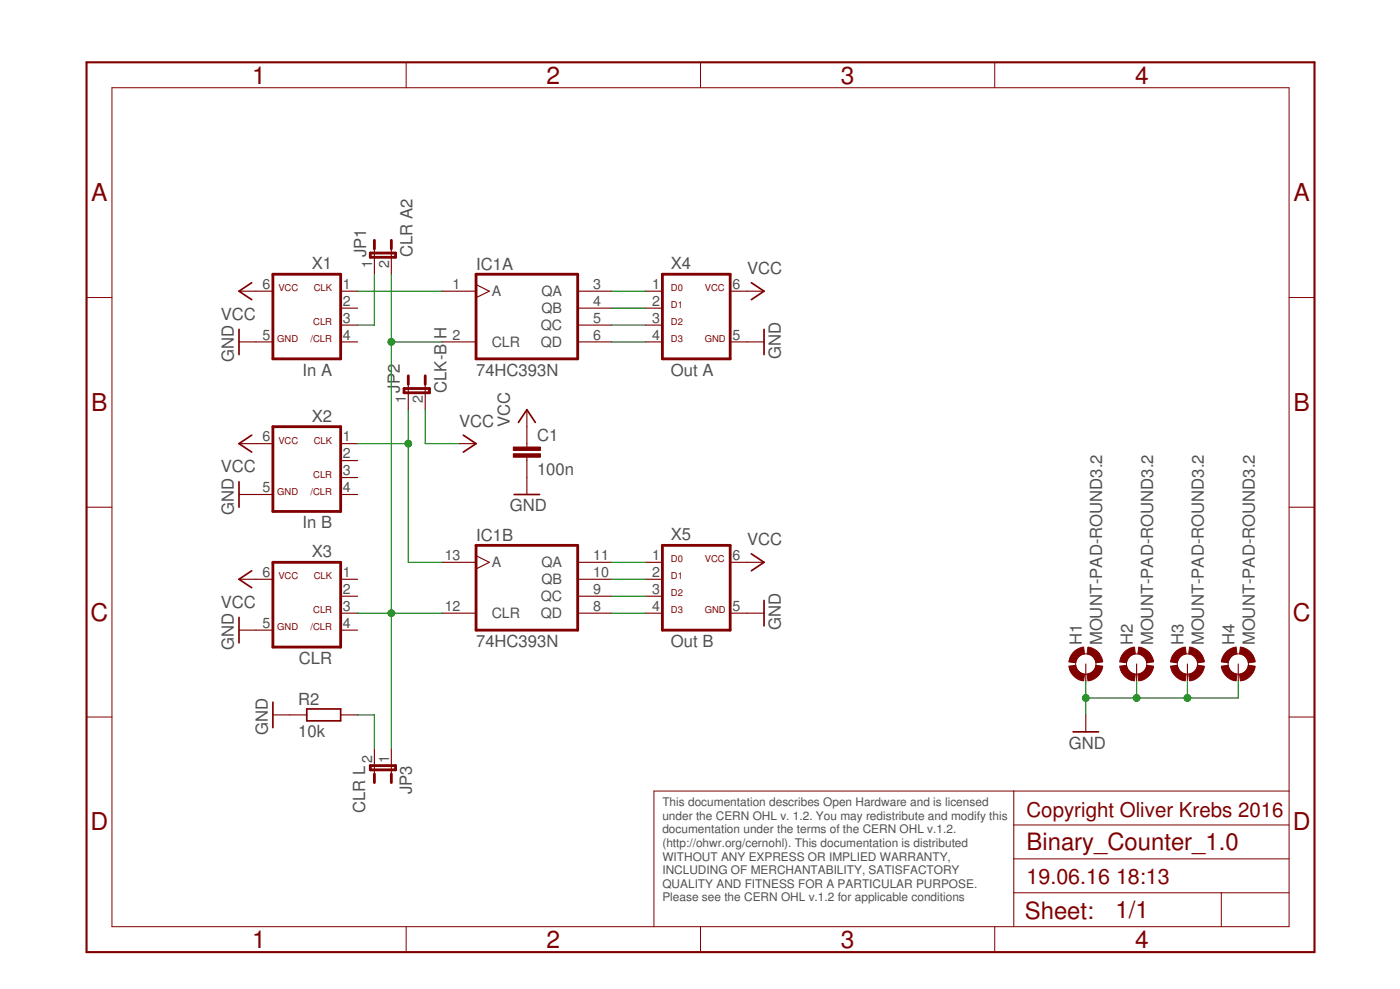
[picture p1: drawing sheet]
<svg xmlns="http://www.w3.org/2000/svg" width="210mm" height="148mm" viewBox="0 0 210 148" stroke-linecap="round" stroke-linejoin="round" font-family="sans-serif">
<g fill="none" stroke="#800000" stroke-width=".42">
<path d="M55.5 37.9h3.8v.6h-3.8zM56.1 36v1.3M58.7 36v1.3M40.9 41.1h10.2v12.7h-10.2zM60.6 58.2h3.8v.6h-3.8zM61.2 56.3v1.3M63.8 56.3v1.3M71.4 41.1h15.2v12.7h-15.2zM99.3 41.1h10.2v12.7h-10.2zM40.9 63.9h10.2v12.7h-10.2zM40.9 84.2h10.2v12.7h-10.2zM71.4 81.7h15.2v12.7h-15.2z"/>
<path d="M99.3 81.7h10.2v12.7h-10.2zM55.5 114.7h3.8v.6h-3.8zM56.1 116v1.2M58.7 116v1.2"/>
</g>
<g fill="none" stroke="#800000" stroke-width=".17">
<path d="M56.1 37.3v3.8M58.7 37.3v3.8M35.8 43.6h5.1M35.8 51.2h5.1M51.1 43.6h2.5M51.1 46.2h2.5M51.1 48.7h2.5M51.1 51.2h2.5M61.2 57.6v3.8M63.8 57.6v3.8M66.3 43.6h5.1M66.3 51.2h5.1"/>
<path d="M71.4 42.6l2 1-2 1M86.6 43.6h5.1M86.6 46.2h5.1M86.6 48.7h5.1M86.6 51.2h5.1M96.8 43.6h2.5M96.8 46.2h2.5M96.8 48.7h2.5M96.8 51.2h2.5M109.5 43.6h5.1M109.5 51.2h5.1M35.8 66.5h5.1"/>
<path d="M35.8 74.1h5.1M51.1 66.5h2.5M51.1 69h2.5M51.1 71.5h2.5M51.1 74.1h2.5M68.8 66.5h2.6M79 61.4v5.6M79 68.5v5.6M35.8 86.8h5.1M35.8 94.4h5.1M51.1 86.8h2.5M51.1 89.3h2.5"/>
<path d="M51.1 91.9h2.5M51.1 94.4h2.5M66.3 84.2h5.1M66.3 91.9h5.1M71.4 83.2l2 1-2 1M86.6 84.2h5.1M86.6 86.8h5.1M86.6 89.3h5.1M86.6 91.9h5.1M96.8 84.2h2.5M96.8 86.8h2.5M96.8 89.3h2.5"/>
<path d="M96.8 91.9h2.5M109.5 84.2h5.1M109.5 91.9h5.1M162.8 99.5v2.5M170.4 99.5v2.5M178 99.5v2.5M185.7 99.5v2.5M40.9 107.1h5.1M51.1 107.1h2.5M56.1 112.2v3.8M58.7 112.2v3.8M162.8 107.1v2.5"/>
</g>
<g fill="none" stroke="#800000" stroke-width=".25">
<path d="M35.8 49.3v3.8M37.7 42.4l-1.9 1.2 1.9 1.3M112.6 42.4l2 1.2-2 1.3M114.6 49.3v3.8M35.8 72.2v3.8M37.7 65.2l-1.9 1.3 1.9 1.2M69.5 65.2l1.9 1.3-1.9 1.2M77.1 74.1h3.8M77.7 63.3l1.3-1.9 1.3 1.9M35.8 92.5v3.8M37.7 85.5l-1.9 1.3 1.9 1.3M112.6 83l2 1.2-2 1.3"/>
<path d="M114.6 90v3.8M40.9 105.2v3.8M46 106.2h5.1v1.8h-5.1zM160.9 109.6h3.8"/>
</g>
<g fill="none" stroke="#800000" stroke-width=".15">
<path d="M16.8 13.1h176.5v125.7h-176.5zM60.9 9.3v3.8M105 9.3v3.8M149.1 9.3v3.8M13 44.6h3.8M193.3 44.6h3.8M13 76h3.8M193.3 76h3.8M13 107.4h3.8M152 118.5v20.3M193.3 118.5h-95.3v20.3M193.3 107.4h3.8"/>
<path d="M60.9 138.8v3.8M105 138.8v3.8M149.1 138.8v3.8M152 133.8h41.3M152 128.7h41.3M152 123.6h41.3M183.1 133.8v5"/>
<circle cx="162.8" cy="99.5" r="1.52"/>
<circle cx="170.4" cy="99.5" r="1.52"/>
<circle cx="178" cy="99.5" r="1.52"/>
<circle cx="185.7" cy="99.5" r="1.52"/>
</g>
<path d="M13 9.3h184.1v133.3h-184.1z" fill="none" stroke="#800000" stroke-width=".32"/>
<g fill="#800000" stroke="#800000" stroke-width=".15">
<path d="M160.8 97.8a2.58 2.58 0 0 1 1.7-.9l.1 1.1a1.51 1.51 0 0 0-1.3 1.3l-1-.1a2.47 2.47 0 0 1 .5-1.4z" fill-rule="evenodd"/>
<path d="M160.3 99.8l1-.1a1.57 1.57 0 0 0 1.3 1.3l-.1 1a2.53 2.53 0 0 1-2.2-2.2z" fill-rule="evenodd"/>
<path d="M163 101a1.51 1.51 0 0 0 1.3-1.3l1 .1a2.48 2.48 0 0 1-2.2 2.2z" fill-rule="evenodd"/>
<path d="M163.1 96.9a2.48 2.48 0 0 1 2.2 2.3l-1 .1a1.46 1.46 0 0 0-1.3-1.3z" fill-rule="evenodd"/>
<path d="M168.5 97.8a2.58 2.58 0 0 1 1.6-.9l.1 1.1a1.51 1.51 0 0 0-1.3 1.3l-1-.1a2.47 2.47 0 0 1 .6-1.4z" fill-rule="evenodd"/>
<path d="M167.9 99.8l1-.1a1.57 1.57 0 0 0 1.3 1.3l-.1 1a2.53 2.53 0 0 1-2.2-2.2z" fill-rule="evenodd"/>
<path d="M170.6 101a1.51 1.51 0 0 0 1.3-1.3l1.1 .1a2.48 2.48 0 0 1-2.3 2.2z" fill-rule="evenodd"/>
<path d="M170.7 96.9a2.52 2.52 0 0 1 2.3 2.3l-1.1 .1a1.46 1.46 0 0 0-1.3-1.3z" fill-rule="evenodd"/>
<path d="M176.1 97.8a2.58 2.58 0 0 1 1.6-.9l.1 1.1a1.51 1.51 0 0 0-1.3 1.3l-1-.1a2.47 2.47 0 0 1 .6-1.4z" fill-rule="evenodd"/>
<path d="M175.5 99.8l1-.1a1.57 1.57 0 0 0 1.3 1.3l-.1 1a2.53 2.53 0 0 1-2.2-2.2z" fill-rule="evenodd"/>
<path d="M178.2 101a1.57 1.57 0 0 0 1.4-1.3l1 .1a2.54 2.54 0 0 1-2.2 2.2z" fill-rule="evenodd"/>
<path d="M178.4 96.9a2.52 2.52 0 0 1 2.2 2.3l-1 .1a1.51 1.51 0 0 0-1.4-1.3z" fill-rule="evenodd"/>
<path d="M183.7 97.8a2.58 2.58 0 0 1 1.6-.9l.2 1.1a1.51 1.51 0 0 0-1.4 1.3l-1-.1a2.47 2.47 0 0 1 .6-1.4z" fill-rule="evenodd"/>
<path d="M183.1 99.8l1-.1a1.57 1.57 0 0 0 1.4 1.3l-.2 1a2.53 2.53 0 0 1-2.2-2.2z" fill-rule="evenodd"/>
<path d="M185.8 101a1.57 1.57 0 0 0 1.4-1.3l1 .1a2.54 2.54 0 0 1-2.2 2.2z" fill-rule="evenodd"/>
<path d="M186 96.9a2.52 2.52 0 0 1 2.2 2.3l-1 .1a1.51 1.51 0 0 0-1.4-1.3z" fill-rule="evenodd"/>
</g>
<g fill="#800000" stroke="#800000" stroke-width=".15">
<path d="M77 68h4v.5h-4z"/>
<path d="M77 67h4v.5h-4z"/>
</g>
<g fill="none" stroke="#008000" stroke-width=".17">
<path d="M53.6 43.6h12.7M56.1 41.1v7.6h-2.5M58.7 51.2h7.6M58.7 41.1v71.1M91.7 43.6h5.1M91.7 46.2h5.1M91.7 48.7h5.1M91.7 51.2h5.1M53.6 66.5h7.6M61.2 61.4v22.8h5.1M63.8 61.4v5.1h5M53.6 91.9h12.7"/>
<path d="M91.7 84.2h5.1M91.7 86.8h5.1M91.7 89.3h5.1M91.7 91.9h5.1M53.6 107.1h2.5v5.1M162.8 102v5.1M170.4 102v2.6M178 102v2.6M185.7 102v2.6h-22.9"/>
</g>
<g fill="#008000" stroke="#008000" stroke-width=".15">
<circle cx="162.8" cy="104.6" r=".51"/>
<circle cx="170.4" cy="104.6" r=".51"/>
<circle cx="178" cy="104.6" r=".51"/>
<circle cx="61.2" cy="66.5" r=".51"/>
<circle cx="58.7" cy="91.9" r=".51"/>
<circle cx="58.7" cy="51.2" r=".51"/>
</g>
<g font-size="3.7" fill="#800000">
<text x="37.8" y="12.5">1</text>
<text x="82" y="12.5">2</text>
<text x="126.1" y="12.5">3</text>
<text x="170.2" y="12.5">4</text>
<text x="13.7" y="30.1">A</text>
<text x="193.9" y="30.1">A</text>
<text x="13.7" y="61.6">B</text>
<text x="193.9" y="61.6">B</text>
<text x="13.5" y="93">C</text>
<text x="193.8" y="93">C</text>
<text x="13.5" y="124.4">D</text>
<text x="193.8" y="124.4">D</text>
<text x="37.8" y="142">1</text>
<text x="82" y="142">2</text>
<text x="126.1" y="142">3</text>
<text x="170.2" y="142">4</text>
</g>
<g font-size="3.6" fill="#800000">
<text x="153.9" y="127.4">Binary_Counter_1.0</text>
<text x="153.7" y="137.7">Sheet:</text>
<text x="167.2" y="137.6">1/1</text>
</g>
<g font-size="3.2" fill="#800000">
<text x="153.9" y="132.5">19.06.16</text>
<text x="167.3" y="132.5">18:13</text>
</g>
<text font-size="3.1" fill="#800000" x="153.9" y="122.3">Copyright Oliver Krebs 2016</text>
<g font-size="2.5" fill="#505050">
<text x="46.7" y="40.3">X1</text>
<text x="54.9" y="38.5" transform="rotate(-90 54.9 38.5)">JP1</text>
<text x="61.9" y="38.5" transform="rotate(-90 61.9 38.5)">CLR A2</text>
<text x="71.4" y="40.4">IC1A</text>
<text x="100.6" y="40.3">X4</text>
<text x="112" y="41.1">VCC</text>
<text x="33.1" y="47.9">VCC</text>
<text x="66.9" y="50.8" transform="rotate(-90 66.9 50.8)">H</text>
<text x="117.1" y="53.8" transform="rotate(-90 117.1 53.8)">GND</text>
<text x="35.1" y="54.2" transform="rotate(-90 35.1 54.2)">GND</text>
<text x="45.4" y="56.3">In A</text>
<text x="60" y="58.9" transform="rotate(-90 60 58.9)">JP2</text>
<text x="66.9" y="58.9" transform="rotate(-90 66.9 58.9)">CLK-B</text>
<text x="71.4" y="56.3">74HC393N</text>
<text x="100.6" y="56.3">Out A</text>
<text x="46.7" y="63.2">X2</text>
<text x="68.8" y="63.9">VCC</text>
<text x="76.5" y="63.9" transform="rotate(-90 76.5 63.9)">VCC</text>
<text x="33.1" y="70.8">VCC</text>
<text x="80.5" y="71.2">100n</text>
<text x="80.5" y="66.1">C1</text>
<text x="35.1" y="77.1" transform="rotate(-90 35.1 77.1)">GND</text>
<text x="76.5" y="76.6">GND</text>
<text x="45.4" y="79.2">In B</text>
<text x="46.7" y="83.5">X3</text>
<text x="71.4" y="81.1">IC1B</text>
<text x="100.6" y="80.9">X5</text>
<text x="112" y="81.7">VCC</text>
<text x="33.1" y="91.1">VCC</text>
<text x="117.1" y="94.4" transform="rotate(-90 117.1 94.4)">GND</text>
<text x="35.1" y="97.4" transform="rotate(-90 35.1 97.4)">GND</text>
<text x="44.8" y="99.5">CLR</text>
<text x="71.4" y="96.9">74HC393N</text>
<text x="100.6" y="96.9">Out B</text>
<text x="162.2" y="96.7" transform="rotate(-90 162.2 96.7)">H1</text>
<text x="165.3" y="96.7" transform="rotate(-90 165.3 96.7)">MOUNT-PAD-ROUND3.2</text>
<text x="169.8" y="96.7" transform="rotate(-90 169.8 96.7)">H2</text>
<text x="172.9" y="96.7" transform="rotate(-90 172.9 96.7)">MOUNT-PAD-ROUND3.2</text>
<text x="177.5" y="96.7" transform="rotate(-90 177.5 96.7)">H3</text>
<text x="180.5" y="96.7" transform="rotate(-90 180.5 96.7)">MOUNT-PAD-ROUND3.2</text>
<text x="185.1" y="96.7" transform="rotate(-90 185.1 96.7)">H4</text>
<text x="188.1" y="96.7" transform="rotate(-90 188.1 96.7)">MOUNT-PAD-ROUND3.2</text>
<text x="44.7" y="105.6">R2</text>
<text x="40.1" y="110.1" transform="rotate(-90 40.1 110.1)">GND</text>
<text x="44.7" y="110.4">10k</text>
<text x="160.3" y="112.2">GND</text>
<text x="61.7" y="119" transform="rotate(-90 61.7 119)">JP3</text>
<text x="54.7" y="121.8" transform="rotate(-90 54.7 121.8)">CLR L</text>
</g>
<g font-size="2.1" fill="#505050">
<text x="55.8" y="40.1" transform="rotate(-90 55.8 40.1)">1</text>
<text x="58.3" y="40.1" transform="rotate(-90 58.3 40.1)">2</text>
<text x="39.4" y="43.3">6</text>
<text x="51.4" y="43.3">1</text>
<text x="51.4" y="45.8">2</text>
<text x="67.9" y="43.3">1</text>
<text x="73.7" y="44.4">A</text>
<text x="81.2" y="44.4">QA</text>
<text x="81.2" y="46.9">QB</text>
<text x="89" y="43.3">3</text>
<text x="89" y="45.8">4</text>
<text x="97.8" y="43.3">1</text>
<text x="97.8" y="45.8">2</text>
<text x="109.8" y="43.3">6</text>
<text x="39.4" y="50.9">5</text>
<text x="51.4" y="48.3">3</text>
<text x="51.4" y="50.9">4</text>
<text x="67.9" y="50.9">2</text>
<text x="73.7" y="52">CLR</text>
<text x="81.1" y="49.5">QC</text>
<text x="81.1" y="52">QD</text>
<text x="89" y="48.3">5</text>
<text x="89" y="50.9">6</text>
<text x="97.8" y="48.3">3</text>
<text x="97.8" y="50.9">4</text>
<text x="109.8" y="50.9">5</text>
<text x="60.9" y="60.4" transform="rotate(-90 60.9 60.4)">1</text>
<text x="63.4" y="60.4" transform="rotate(-90 63.4 60.4)">2</text>
<text x="39.4" y="66.1">6</text>
<text x="51.4" y="66.1">1</text>
<text x="51.4" y="68.7">2</text>
<text x="51.4" y="71.2">3</text>
<text x="39.4" y="73.7">5</text>
<text x="51.4" y="73.7">4</text>
<text x="66.7" y="83.9">13</text>
<text x="89" y="83.9">11</text>
<text x="97.8" y="83.9">1</text>
<text x="109.8" y="83.9">6</text>
<text x="39.4" y="86.4">6</text>
<text x="51.4" y="86.4">1</text>
<text x="51.4" y="89">2</text>
<text x="73.7" y="85">A</text>
<text x="81.2" y="85">QA</text>
<text x="81.2" y="87.5">QB</text>
<text x="89" y="86.4">10</text>
<text x="89" y="89">9</text>
<text x="97.8" y="86.4">2</text>
<text x="97.8" y="89">3</text>
<text x="39.4" y="94">5</text>
<text x="51.4" y="91.5">3</text>
<text x="51.4" y="94">4</text>
<text x="66.7" y="91.5">12</text>
<text x="73.7" y="92.6">CLR</text>
<text x="81.1" y="90.1">QC</text>
<text x="81.1" y="92.6">QD</text>
<text x="89" y="91.5">8</text>
<text x="97.8" y="91.5">4</text>
<text x="109.8" y="91.5">5</text>
<text x="55.8" y="114.4" transform="rotate(-90 55.8 114.4)">2</text>
<text x="58.3" y="114.4" transform="rotate(-90 58.3 114.4)">1</text>
</g>
<g font-size="1.8" fill="#505050">
<text x="99.3" y="120.8">This documentation describes Open Hardware and is licensed</text>
<text x="99.3" y="122.8">under the CERN OHL v. 1.2. You may redistribute and modify this</text>
<text x="99.3" y="124.9">documentation under the terms of the CERN OHL v.1.2.</text>
<text x="99.3" y="126.9">(http://ohwr.org/cernohl). This documentation is distributed</text>
<text x="99.3" y="128.9">WITHOUT ANY EXPRESS OR IMPLIED WARRANTY,</text>
<text x="99.3" y="131">INCLUDING OF MERCHANTABILITY, SATISFACTORY</text>
<text x="99.3" y="133">QUALITY AND FITNESS FOR A PARTICULAR PURPOSE.</text>
<text x="99.3" y="135">Please see the CERN OHL v.1.2 for applicable conditions</text>
</g>
<g font-size="1.4" fill="#800000">
<text x="41.7" y="43.6">VCC</text>
<text x="47" y="43.6">CLK</text>
<text x="100.6" y="43.6">D0</text>
<text x="100.6" y="46.2">D1</text>
<text x="105.7" y="43.6">VCC</text>
<text x="41.6" y="51.2">GND</text>
<text x="46.6" y="51.2">/CLR</text>
<text x="47" y="48.7">CLR</text>
<text x="100.6" y="48.7">D2</text>
<text x="100.6" y="51.2">D3</text>
<text x="105.7" y="51.2">GND</text>
<text x="41.7" y="66.5">VCC</text>
<text x="47" y="71.5">CLR</text>
<text x="47" y="66.5">CLK</text>
<text x="41.6" y="74.1">GND</text>
<text x="46.6" y="74.1">/CLR</text>
<text x="41.7" y="86.8">VCC</text>
<text x="47" y="86.8">CLK</text>
<text x="100.6" y="84.2">D0</text>
<text x="100.6" y="89.3">D2</text>
<text x="100.6" y="86.8">D1</text>
<text x="105.7" y="84.2">VCC</text>
<text x="41.6" y="94.4">GND</text>
<text x="46.6" y="94.4">/CLR</text>
<text x="47" y="91.9">CLR</text>
<text x="100.6" y="91.9">D3</text>
<text x="105.7" y="91.9">GND</text>
</g>
</svg>
